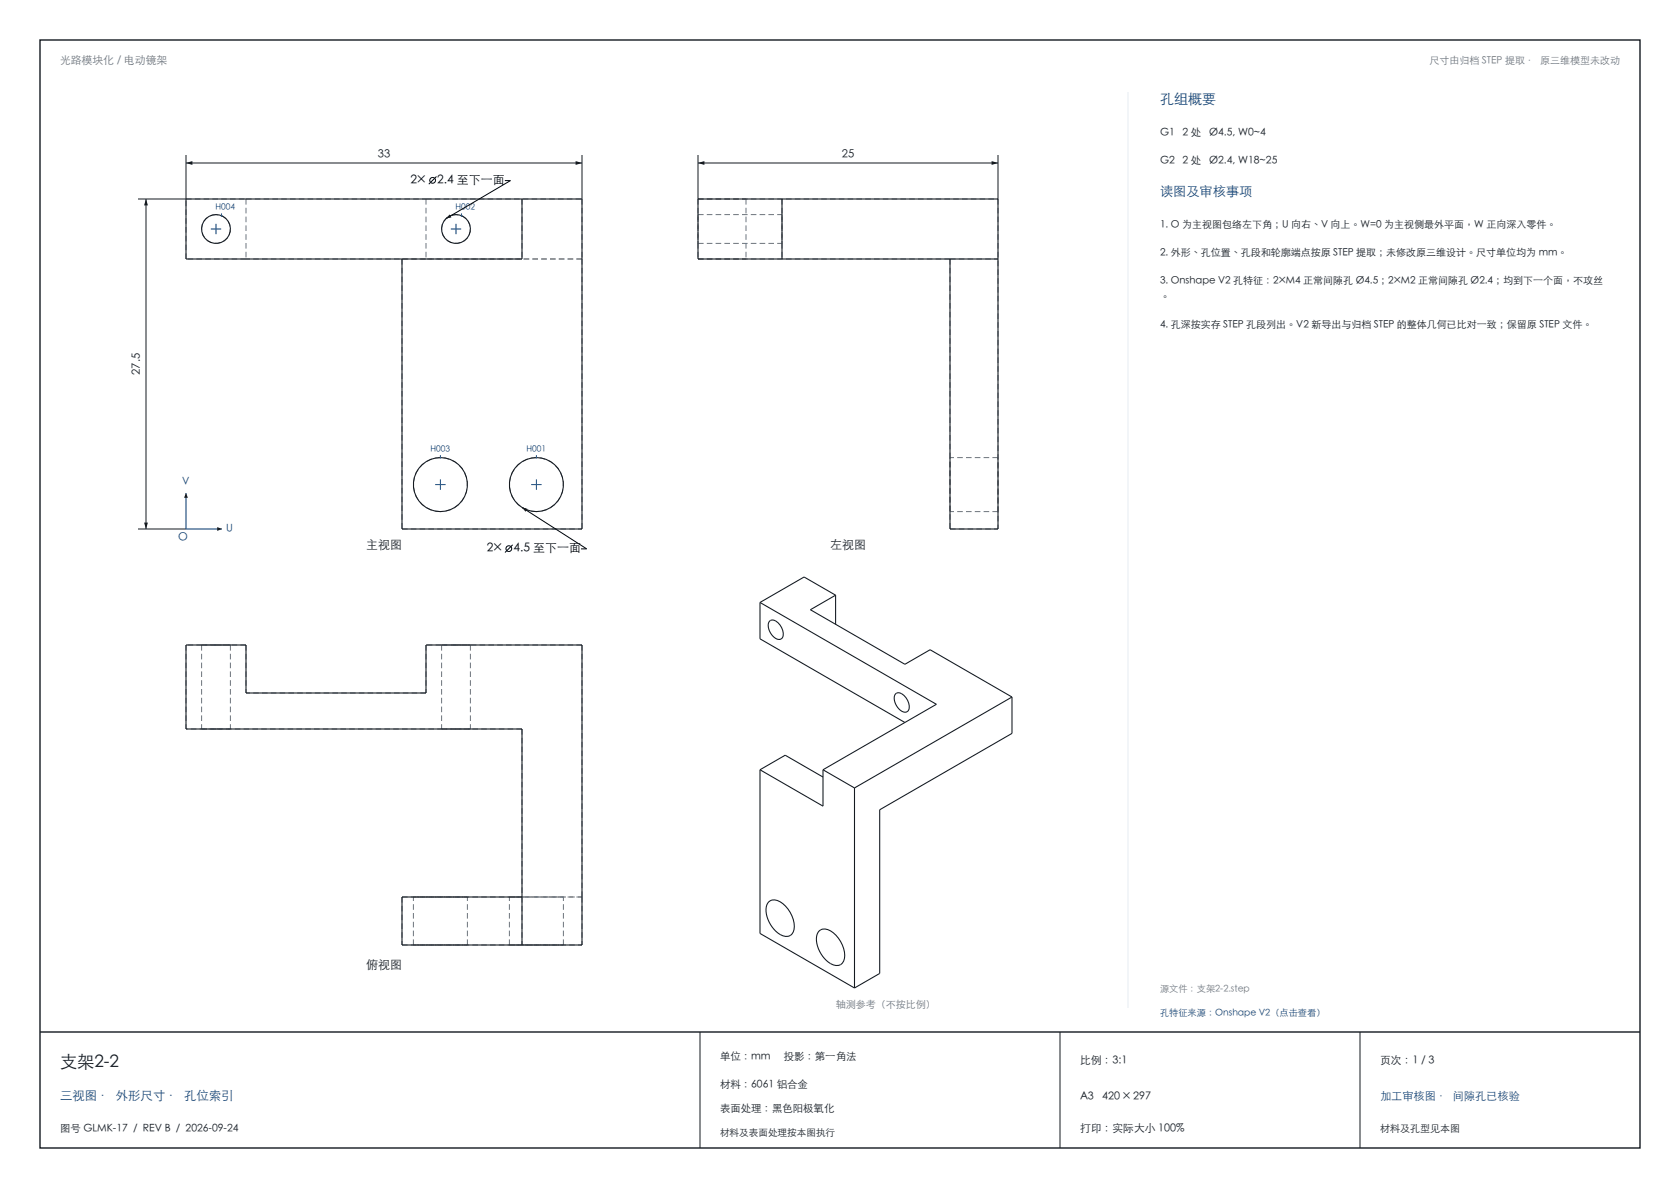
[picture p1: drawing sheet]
<svg xmlns="http://www.w3.org/2000/svg" width="420mm" height="297mm" viewBox="0 0 420 297" stroke-linecap="round" stroke-linejoin="round" font-family="sans-serif">
<path d="M10 10h400v277h-400zM10 258h400" fill="none" stroke="#141a21" stroke-width=".35"/>
<path d="M46.5 38.7v11M145.5 38.7v11M46.5 40.7h99M175 258v29M265 258v29M340 258v29" fill="none" stroke="#141a21" stroke-width=".25"/>
<g fill="none" stroke="#6b7580" stroke-width=".25" stroke-dasharray="1.4 .8" stroke-linecap="butt">
<path d="M46.5 49.7h15M54 53.6a3.6 3.6 0 0 0-3.3 5.2 3.6 3.6 0 0 0 6.1 .7 3.6 3.6 0 0 0-1.9-5.7l-.9-.2M61.5 49.7h45M61.5 49.7v15M106.5 49.7h39M106.5 49.7v15M114 53.6a3.6 3.6 0 0 0-3.3 5.2 3.6 3.6 0 0 0 6.1 .7 3.6 3.6 0 0 0-1.9-5.7l-.9-.2M130.5 49.7v15M145.5 49.7v15M174.5 49.7v15M174.5 49.7h75M174.5 49.7h12"/>
<path d="M174.5 53.6v7.2M174.5 53.6h21M186.5 49.7v15M195.5 49.7v15M195.5 53.6v7.2M249.5 49.7v82.5M46.5 64.7v-15M61.5 64.7h-15M100.5 64.7v67.5M106.5 64.7h-45M130.5 64.7h-30M145.5 64.7v67.5"/>
<path d="M145.5 64.7h-15M145.5 64.7h-39M174.5 64.7h63M174.5 64.7h12M174.5 60.8h21M237.5 64.7h12M237.5 64.7v67.5M249.5 114.4h-12M100.5 132.2h45M110.1 127.9a6.8 6.8 0 0 1-6-9.8 6.8 6.8 0 0 1 11.4-1 6.8 6.8 0 0 1-4.2 10.7l-1.2 .1M134.1 127.9a6.8 6.8 0 0 1-6-9.8 6.8 6.8 0 0 1 11.4-1 6.8 6.8 0 0 1-4.2 10.7l-1.2 .1M237.5 132.2h12"/>
<path d="M237.5 127.9v-13.5M249.5 127.9v-13.5M249.5 127.9h-12M46.5 161.2v21M50.4 161.2h7.2M50.4 161.2v21M54 161.2h-3.6M57.6 161.2h-3.6M57.6 161.2v21M61.5 161.2h-15M61.5 161.2v12M106.5 173.2h-45"/>
<path d="M106.5 161.2v12M110.4 161.2h7.2M110.4 161.2v21M114 161.2h-3.6M117.6 161.2h-3.6M117.6 161.2v21M145.5 161.2v63M145.5 161.2h-39M50.4 182.2h7.2M54 182.2h-3.6M57.6 182.2h-3.6M110.4 182.2h7.2"/>
<path d="M114 182.2h-3.6M117.6 182.2h-3.6M130.5 182.2v42M130.5 182.2h-84M100.5 236.2h45M100.5 224.2v12M100.5 224.2h45M103.4 224.2h13.5M103.4 236.2h13.5M103.4 236.2v-12M110.1 224.2h-6.7M110.1 236.2h-6.7"/>
<path d="M116.9 224.2h-6.8M116.9 236.2h-6.8M116.9 236.2v-12M127.4 224.2h13.5M127.4 236.2h13.5M127.4 236.2v-12M130.5 224.2v12M134.1 224.2h-6.7M134.1 236.2h-6.7M140.9 224.2h-6.8M140.9 236.2h-6.8M140.9 236.2v-12"/>
<path d="M145.5 224.2v12M145.5 224.2h-15"/>
</g>
<g fill="none" stroke="#141a21" stroke-width=".27">
<path d="M130.5 49.7v15h-84v-15h99v82.5h-45v-67.5M195.5 49.7v15M237.5 64.7v67.5h12v-82.5h-75v15h75M130.5 224.2h-30v12h45v-75h-39v12h-45v-12h-15v21h84v54"/>
<circle cx="54" cy="57.2" r="3.6"/>
<circle cx="114" cy="57.2" r="3.6"/>
<circle cx="110.1" cy="121.1" r="6.8"/>
<circle cx="134.1" cy="121.1" r="6.8"/>
</g>
<g fill="#141a21">
<path d="M46.5 40.7l1.6-.4v.9z"/>
<path d="M143.9 40.3l1.6 .4-1.6 .5z"/>
</g>
<path d="M34.5 49.7h12M36.5 49.7v82.5M34.5 132.2h12" fill="none" stroke="#141a21" stroke-width=".25"/>
<g fill="#141a21">
<path d="M36 130.6h1l-.5 1.6z"/>
<path d="M36.5 49.7l.5 1.6h-1z"/>
</g>
<path d="M174.5 38.7v11M249.5 38.7v11M174.5 40.7h75" fill="none" stroke="#141a21" stroke-width=".25"/>
<g fill="#141a21">
<path d="M174.5 40.7l1.6-.4v.9z"/>
<path d="M247.9 40.3l1.6 .4-1.6 .5z"/>
</g>
<path d="M46.5 123.2v9h9" fill="none" stroke="#144578" stroke-width=".25"/>
<g fill="#141a21">
<path d="M54.3 131.8l1.2 .4-1.2 .5z"/>
<path d="M46.5 123.2l.5 1.2h-1z"/>
</g>
<path d="M52.7 57.2h2.6M54 55.9v2.6M112.7 57.2h2.6M114 55.9v2.6M110.1 119.8v2.6M134.1 113.8v.6M134.1 119.8v2.6M108.8 121.1h2.6M132.8 121.1h2.6" fill="none" stroke="#144578" stroke-width=".25"/>
<circle cx="134.1" cy="114.4" r=".23" fill="#144578"/>
<path d="M115.4 53.4v.5" fill="none" stroke="#144578" stroke-width=".25"/>
<circle cx="115.4" cy="53.9" r=".23" fill="#144578"/>
<path d="M110.1 113.8v.6" fill="none" stroke="#144578" stroke-width=".25"/>
<circle cx="110.1" cy="114.4" r=".23" fill="#144578"/>
<path d="M55.4 53.4v.5" fill="none" stroke="#144578" stroke-width=".25"/>
<circle cx="55.4" cy="53.9" r=".23" fill="#144578"/>
<g fill="none" stroke="#141a21" stroke-width=".27">
<path d="M190 150.6l44.1 25.5-28.4 16.3M190 150.6v9.1l36.2 20.9M192.4 155.3a1.45 1.45 0 0 1 2.1 .4 3.5 3.5 0 0 1 1.1 3.7 1.48 1.48 0 0 1-2.4-.4 3.3 3.3 0 0 1-.8-3.7zM208.9 148.8l-7.9-4.6-11 6.4M208.9 148.8l-6.3 3.6 23.6 13.7 6.3-3.7 20.5 11.9M208.9 148.8v7.3M223.9 173.5a1.45 1.45 0 0 1 2.1 .3 3.5 3.5 0 0 1 1.1 3.8 1.48 1.48 0 0 1-2.4-.4 3.3 3.3 0 0 1-.8-3.7zM253 174.3v9l-33.1 19.1v41l-6.3 3.6M253 174.3l-39.4 22.7M190 192.4l15.7 9.1v-9.1M190 192.4l6.3-3.6 9.4 5.5M190 192.4v41l23.6 13.6"/>
<path d="M205.7 192.4l7.9 4.6M213.6 197v50M192.2 225.5l.3-.3a2.8 2.8 0 0 1 3.2 .7 7.1 7.1 0 0 1 2.6 7.1 2.07 2.07 0 0 1-3.3 .6 7.3 7.3 0 0 1-3.3-7.4zM204.8 232.7l.3-.2a2.8 2.8 0 0 1 3.2 .7 7.1 7.1 0 0 1 2.6 7.1 2.07 2.07 0 0 1-3.3 .6 7.3 7.3 0 0 1-3.3-7.4z"/>
</g>
<path d="M282 23v229" fill="none" stroke="#e6edf2" stroke-width=".25"/>
<g fill="none" stroke="#000" stroke-width=".25">
<path d="M109.1 44.1l-1.9 1.9M126.2 45.1h1.4l-16.1 9.5M128.2 136.2l-2 1.9M130.5 126.9l16.2 10.3h-1.4"/>
<circle cx="108.2" cy="45.1" r=".72"/>
<circle cx="127.2" cy="137.2" r=".72"/>
</g>
<path d="M112.4 53.6l.4 .7-1.3 .3zM130.5 126.9l1.3 .3-.4 .7z" fill="#000"/>
<text font-size="4.3" fill="#141a21" x="15" y="267">支架2-2</text>
<text font-size="3.5" fill="#144578" x="290" y="26">孔组概要</text>
<text font-size="3.3" fill="#144578" x="290" y="49">读图及审核事项</text>
<text font-size="3.1" fill="#144578" x="15" y="275">三视图 · 外形尺寸 · 孔位索引</text>
<g font-size="3">
<text x="102.7" y="46">2×</text>
<text x="109.3" y="46">2.4 至下一面</text>
<text x="121.7" y="138.1">2×</text>
<text x="128.4" y="138.1">4.5 至下一面</text>
</g>
<g font-size="3" fill="#141a21">
<text x="91.5" y="137.2">主视图</text>
<text x="207.5" y="137.2">左视图</text>
<text x="91.5" y="242.2">俯视图</text>
</g>
<g font-size="2.8" fill="#141a21">
<text x="94.4" y="39.4">33</text>
<text x="210.4" y="39.4">25</text>
<text x="35.1" y="93.7" transform="rotate(-90 35.1 93.7)">27.5</text>
</g>
<g font-size="2.8" fill="#144578">
<text x="44.5" y="135.2">O</text>
<text x="345" y="275">加工审核图 · 间隙孔已核验</text>
</g>
<text font-size="2.7" fill="#6b7580" x="15" y="16">光路模块化 / 电动镜架</text>
<g font-size="2.7" fill="#141a21">
<text x="270" y="266">比例：3:1</text>
<text x="345" y="266">页次：1 / 3</text>
<text x="270" y="275">A3</text>
<text x="275.5" y="275">420 × 297</text>
<text x="270" y="283">打印：实际大小 100%</text>
</g>
<g font-size="2.6" fill="#141a21">
<text x="290" y="34">G1</text>
<text x="295.7" y="34">2 处</text>
<text x="302.3" y="34">Ø4.5, W0~4</text>
<text x="290" y="41">G2</text>
<text x="295.7" y="41">2 处</text>
<text x="302.3" y="41">Ø2.4, W18~25</text>
<text x="180" y="265">单位：mm</text>
<text x="195.9" y="265">投影：第一角法</text>
<text x="180" y="272">材料：6061 铝合金</text>
<text x="180" y="278">表面处理：黑色阳极氧化</text>
<text x="15" y="283">图号 GLMK-17 / REV B / 2026-09-24</text>
</g>
<g font-size="2.6" fill="#144578">
<text x="45.5" y="121.2">V</text>
<text x="56.5" y="133">U</text>
</g>
<g font-size="2.5" fill="#6b7580">
<text x="357.4" y="16">尺寸由归档 STEP 提取 · 原三维模型未改动</text>
<text x="209" y="252">轴测参考（不按比例）</text>
</g>
<g font-size="2.5" fill="#141a21">
<text x="290" y="57">1. O 为主视图包络左下角；U 向右、V 向上。W=0 为主视侧最外平面，W 正向深入零件。</text>
<text x="290" y="64">2. 外形、孔位置、孔段和轮廓端点按原 STEP 提取；未修改原三维设计。尺寸单位均为 mm。</text>
<text x="290" y="71">3. Onshape V2 孔特征：2×M4 正常间隙孔 Ø4.5；2×M2 正常间隙孔 Ø2.4；均到下一个面，不攻丝</text>
<text x="290" y="75">。</text>
<text x="290" y="82">4. 孔深按实存 STEP 孔段列出。V2 新导出与归档 STEP 的整体几何已比对一致；保留原 STEP 文件。</text>
<text x="345" y="283">材料及孔型见本图</text>
</g>
<text font-size="2.4" fill="#141a21" x="180" y="284">材料及表面处理按本图执行</text>
<text font-size="2.3" fill="#6b7580" x="290" y="248">源文件：支架2-2.step</text>
<text font-size="2.3" fill="#144578" x="290" y="254">孔特征来源：Onshape V2（点击查看）</text>
<g font-size="2.1" fill="#144578">
<text x="53.8" y="52.5">H004</text>
<text x="113.8" y="52.5">H002</text>
<text x="107.6" y="112.9">H003</text>
<text x="131.6" y="112.9">H001</text>
</g>
</svg>
